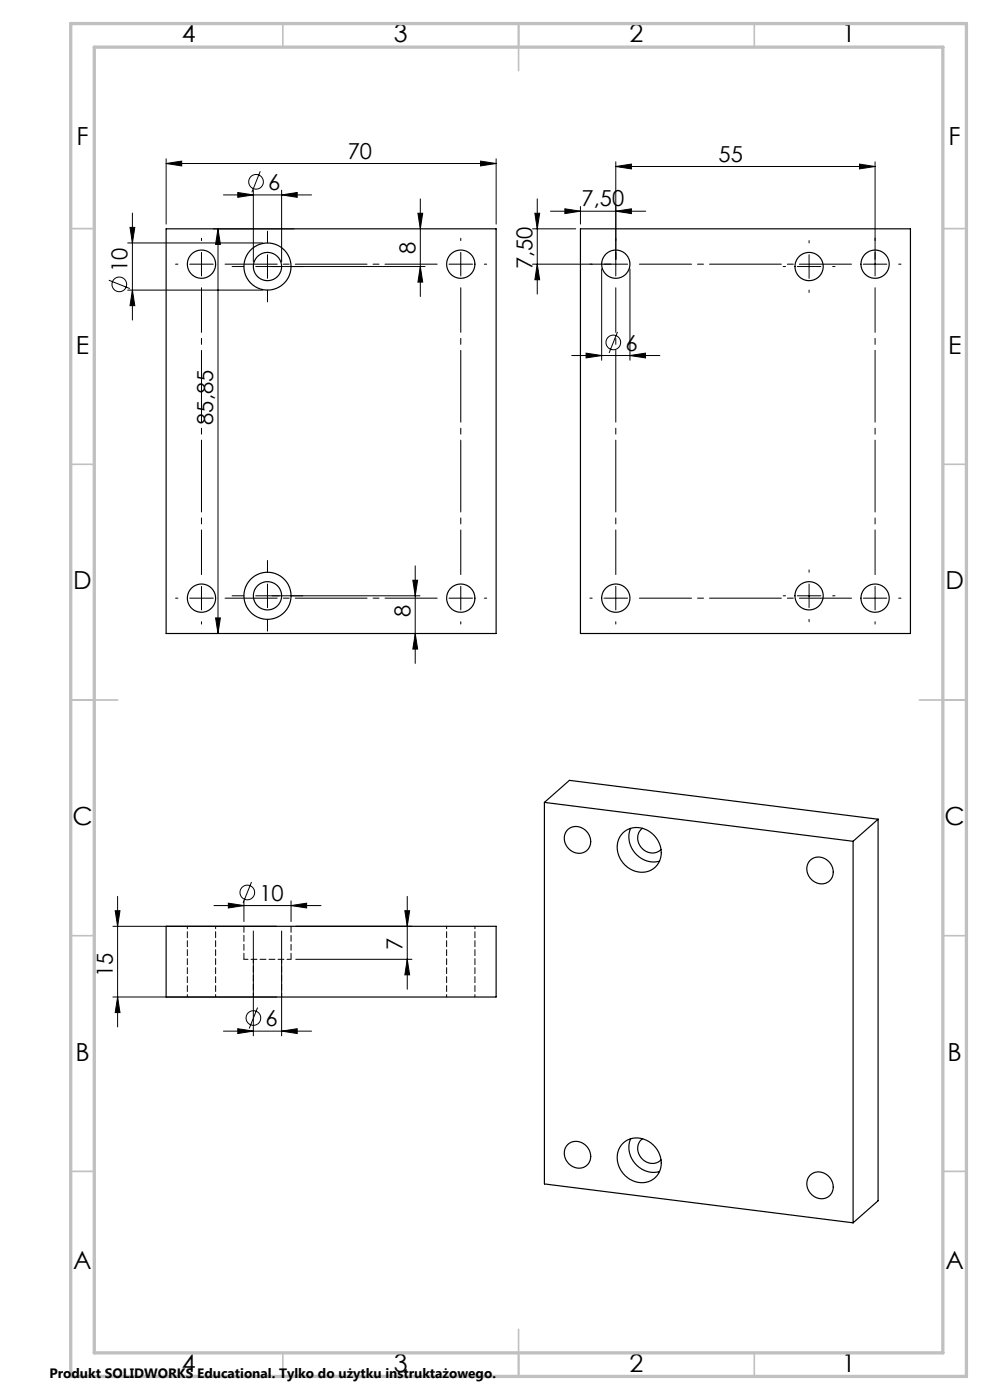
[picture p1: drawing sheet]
<svg xmlns="http://www.w3.org/2000/svg" width="210mm" height="297mm" viewBox="0 0 210 297" stroke-linecap="round" stroke-linejoin="round" font-family="sans-serif">
<g fill="none" stroke="#000" stroke-width=".21">
<path d="M35.2 34.7l3.3-.5v1zM35.2 33.7v13.8M35.2 34.7h70M55.2 36.3l-1.8 4.5M101.9 34.2l3.3 .5-3.3 .5zM105.2 33.7v13.8M130.6 35.3l3.3-.5v1zM130.6 34.3v20.7M130.6 35.3h55M182.3 34.8l3.3 .5-3.3 .5zM185.6 34.3v24.2M23.1 59.4l4.4 1.8"/>
<path d="M27.1 51.5h28.6M27.6 48.2h1l-.5 3.3zM28.1 45.2v22.7M40.2 56h5M42.7 53.5v5M45.2 48.5h17.2M46.2 48.5v85.9M46.2 48.5l.5 3.3h-1zM47.4 41.3h18.7M50.4 40.8l3.3 .5-3.3 .6zM53.7 40.3v15.2M54.2 56.5h36"/>
<path d="M56.7 54v5M59.7 41.3l3.3-.5v1.1zM59.7 40.3v15.2M88.6 45.2h1.1l-.5 3.3zM89.2 42.2v20.7M89.2 56.5l.5 3.3h-1.1zM113 56h16.6M113 48.5h9.1M113.5 45.2h1l-.5 3.3zM114 56l.5 3.3h-1zM114 42.2v20.2M116.8 44.8h20.2"/>
<path d="M119.8 44.3l3.3 .5-3.3 .5zM123.1 43.8v3.7M127.6 57v19.4M130.6 44.8l3.3-.5v1zM133.6 57v19.4M169.1 56.5h5M171.6 54v5M183.1 56h5M27.1 61.5h28.6M28.1 61.5l.5 3.3h-1zM121.3 75.4h18.7M124.3 74.9l3.3 .5-3.3 .5z"/>
<path d="M131 70.4l-1.8 4.5M133.6 75.4l3.3-.5v1zM35.8 134.4h11M45.7 131.1h1l-.5 3.3zM54.2 126.4h34.9M56.7 123.9v5M87.6 123.1h1l-.5 3.3zM88.1 134.4l.5 3.3h-1zM88.1 120v20.7M169.1 126.4h5M171.6 123.9v5M23.9 196.5h34.8"/>
<path d="M24.4 193.2h1.1l-.6 3.3zM24.9 190.2v27.7M45.4 192.1h22.7M48.4 191.6l3.3 .5-3.3 .5zM51.7 191.1v4.4M53.3 187.1l-1.7 4.5M53.7 197.5v22.2M59.7 197.5v22.2M61.7 192.1l3.3-.5v1zM61.7 191.1v4.4M62.7 196.5h24.7M85.9 193.2h1l-.5 3.3z"/>
<path d="M86.4 190.2v19.7M23.9 211.5h34.8M24.9 211.5l.6 3.3h-1.1zM47.4 218.7h18.7M50.4 218.2l3.3 .5-3.3 .6zM54.6 213.7l-1.7 4.5M59.7 218.7l3.3-.5v1.1zM62.7 203.5h24.7M86.4 203.5l.5 3.3h-1z"/>
<circle cx="54.3" cy="38.6" r="1.56"/>
<circle cx="25.3" cy="60.3" r="1.56"/>
<circle cx="130.1" cy="72.6" r="1.56"/>
<circle cx="52.5" cy="189.3" r="1.56"/>
<circle cx="53.8" cy="216" r="1.56"/>
</g>
<g fill="none" stroke="#000" stroke-width=".21" stroke-dasharray="15.2 1.3 1.3 1.3">
<path d="M37.7 56h-.5M42.7 51v-.5M51.7 56.5h-2.5M56.7 51.5v-2.5M61.7 56.5h2.5M97.7 56v-2.5M97.7 56h-2.5M97.7 56v2.5M97.7 56h2.5M97.7 51v-.5M102.7 56h.5M125.6 56h-.5"/>
<path d="M130.6 56v-2.5M130.6 56h-2.5M130.6 56v2.5M130.6 56h2.5M130.6 51v-.5M166.6 56.5h-.5M171.6 51.5v-.5M176.6 56.5h.5M185.6 51v-.5M190.6 56h.5M56.7 61.5v2.5M171.6 61.5v.5"/>
<path d="M37.7 126.9h-.5M42.7 126.9v-2.5M42.7 126.9h-2.5M42.7 126.9v2.5M42.7 126.9h2.5M42.7 131.9v.5M51.7 126.4h-2.5M56.7 121.4v-2.5M56.7 131.4v2.5M61.7 126.4h2.5M97.7 126.9v-2.5M97.7 126.9h-2.5"/>
<path d="M97.7 126.9v2.5M97.7 126.9h2.5M97.7 131.9v.5M102.7 126.9h.5M125.6 126.9h-.5M130.6 126.9v-2.5M130.6 126.9h-2.5M130.6 126.9v2.5M130.6 126.9h2.5M130.6 131.9v.5M166.6 126.4h-.5M171.6 121.4v-.5"/>
<path d="M171.6 131.4v.5M176.6 126.4h.5M185.6 126.9v-2.5M185.6 126.9h-2.5M185.6 126.9v2.5M185.6 126.9h2.5M185.6 131.9v.5M190.6 126.9h.5"/>
</g>
<path d="M47.7 56h45M135.6 56h45M47.7 126.9h45M135.6 126.9h45" fill="none" stroke="#000" stroke-width=".21" stroke-dasharray="15.2 1.3 1.3 1.3" stroke-dashoffset="4.2"/>
<path d="M42.7 121.9v-60.9M97.7 121.9v-60.9M130.6 121.9v-60.9M185.6 121.9v-60.9" fill="none" stroke="#000" stroke-width=".21" stroke-dasharray="15.2 1.3 1.3 1.3" stroke-dashoffset="5.8"/>
<g fill="none" stroke="#c0c0c0" stroke-width=".35">
<path d="M60 5v5M110 5v10M160 5v5M15 48.5h5M200 48.5h5M15 98.5h5M200 98.5h5M15 148.5h10M195 148.5h10M15 198.5h5M200 198.5h5M15 248.5h5"/>
<path d="M200 248.5h5M60 287v5M110 282v10M160 287v5"/>
</g>
<path d="M15 5h190v287h-190zM20 10h180v277h-180z" fill="none" stroke="#c0c0c0" stroke-width=".7"/>
<g fill="#000">
<path d="M101.9 34.2l3.3 .5-3.3 .5zM35.2 34.7l3.3-.5v1zM130.6 44.8l3.3-.5v1zM119.8 44.3l3.3 .5-3.3 .5zM133.6 75.4l3.3-.5v1zM124.3 74.9l3.3 .5-3.3 .5z"/>
<path d="M50.4 40.8l3.3 .5-3.3 .6zM59.7 41.3l3.3-.5v1.1zM130.6 35.3l3.3-.5v1zM182.3 34.8l3.3 .5-3.3 .5z"/>
<path d="M45.7 131.1h1l-.5 3.3zM46.2 48.5l.5 3.3h-1zM89.2 56.5l.5 3.3h-1.1zM88.6 45.2h1.1l-.5 3.3zM28.1 61.5l.5 3.3h-1zM27.6 48.2h1l-.5 3.3zM114 56l.5 3.3h-1zM113.5 45.2h1l-.5 3.3z"/>
<path d="M87.6 123.1h1l-.5 3.3zM88.1 134.4l.5 3.3h-1zM24.4 193.2h1.1l-.6 3.3zM24.9 211.5l.6 3.3h-1.1zM85.9 193.2h1l-.5 3.3zM86.4 203.5l.5 3.3h-1z"/>
<path d="M48.4 191.6l3.3 .5-3.3 .5zM61.7 192.1l3.3-.5v1z"/>
<path d="M59.7 218.7l3.3-.5v1.1zM50.4 218.2l3.3 .5-3.3 .6z"/>
</g>
<g fill="none" stroke="#000" stroke-width=".25">
<path d="M35.2 48.5h70v85.9h-70zM123.1 48.5h70v85.9h-70zM115.5 170.2l65.5 8.3M115.5 170.2v81l65.5 8.2M115.5 170.2l5.3-4.7 65.5 8.3M120.4 176a3 3 0 0 1 4.1 .4 3 3 0 0 1-.1 4.1 3 3 0 0 1-3.9-.5 3 3 0 0 1-.1-4zM132.2 176.6a5 5 0 0 1 7.9 3.1 4.2 4.2 0 0 1-1.6 4.6 4.2 4.2 0 0 1-4.9 0 5 5 0 0 1-1.4-7.7zM133.8 175.7a5.3 5.3 0 0 0 6.1 7M136.3 175.7a2.99 2.99 0 0 0-.2 4.2 2.99 2.99 0 0 0 4.1 .3M181 178.5v80.9M186.3 173.8l-5.3 4.7M186.3 173.8v80.9l-5.3 4.7"/>
<path d="M35.2 196.5h70v15h-70zM171.8 182.5a3 3 0 0 1 4.1 .4 3 3 0 0 1 0 4 3 3 0 0 1-3.9-.5 3 3 0 0 1-.2-3.9zM120.4 242.8a3 3 0 0 1 4.1 .4 3 3 0 0 1-.1 4.1 3 3 0 0 1-3.9-.5 3 3 0 0 1-.1-4zM132.2 242.5a5 5 0 0 1 7.9 3.1 4.2 4.2 0 0 1-1.6 4.6 4.2 4.2 0 0 1-4.9 0 5 5 0 0 1-1.4-7.7zM133.8 241.6a5.3 5.3 0 0 0 6.1 6.9M136.3 241.6a2.99 2.99 0 0 0-.2 4.1 2.99 2.99 0 0 0 4.1 .4M171.8 249.3a3 3 0 0 1 4.1 .4 3 3 0 0 1 0 4 3 3 0 0 1-3.9-.5 3 3 0 0 1-.2-3.9z"/>
<circle cx="42.7" cy="56" r="3"/>
<circle cx="56.7" cy="56.5" r="5"/>
<circle cx="56.7" cy="56.5" r="3"/>
<circle cx="97.7" cy="56" r="3"/>
<circle cx="130.6" cy="56" r="3"/>
<circle cx="171.6" cy="56.5" r="3"/>
<circle cx="185.6" cy="56" r="3"/>
<circle cx="42.7" cy="126.9" r="3"/>
<circle cx="56.7" cy="126.4" r="5"/>
<circle cx="56.7" cy="126.4" r="3"/>
<circle cx="97.7" cy="126.9" r="3"/>
<circle cx="130.6" cy="126.9" r="3"/>
<circle cx="171.6" cy="126.4" r="3"/>
<circle cx="185.6" cy="126.9" r="3"/>
</g>
<path d="M51.7 203.5h10M53.7 203.5v8M59.7 211.5v-8" fill="none" stroke="#000" stroke-width=".21" stroke-dasharray="1.3 .6" stroke-dashoffset=".4"/>
<path d="M51.7 196.5v7M61.7 203.5v-7" fill="none" stroke="#000" stroke-width=".21" stroke-dasharray="1.3 .6"/>
<path d="M39.7 196.5v15M94.7 196.5v15M45.7 211.5v-15M100.7 211.5v-15" fill="none" stroke="#000" stroke-width=".21" stroke-dasharray="1.3 .6" stroke-dashoffset=".8"/>
<g font-size="5.3">
<text x="38.5" y="9">4</text>
<text x="83.5" y="9">3</text>
<text x="133.6" y="9">2</text>
<text x="178.6" y="9">1</text>
<text x="16.2" y="30.8">F</text>
<text x="201.2" y="30.8">F</text>
<text x="16.1" y="75">E</text>
<text x="201.1" y="75">E</text>
<text x="15.5" y="125">D</text>
<text x="200.5" y="125">D</text>
<text x="15.4" y="175">C</text>
<text x="200.4" y="175">C</text>
<text x="16" y="225">B</text>
<text x="201" y="225">B</text>
<text x="15.5" y="269.3">A</text>
<text x="200.5" y="269.3">A</text>
<text x="38.5" y="291">4</text>
<text x="83.5" y="291">3</text>
<text x="133.6" y="291">2</text>
<text x="178.6" y="291">1</text>
</g>
<g font-size="4.7">
<text x="73.8" y="33.7">70</text>
<text x="152.4" y="34.3">55</text>
<text x="56.9" y="40.3">6</text>
<text x="123.4" y="43.8">7,50</text>
<text x="88.1" y="53.9" transform="rotate(-90 88.1 53.9)">8</text>
<text x="27" y="57.8" transform="rotate(-90 27 57.8)">10</text>
<text x="113" y="57.2" transform="rotate(-90 113 57.2)">7,50</text>
<text x="132.7" y="74.4">6</text>
<text x="45.2" y="90.1" transform="rotate(-90 45.2 90.1)">85,85</text>
<text x="87.1" y="130.9" transform="rotate(-90 87.1 130.9)">8</text>
<text x="55" y="191">10</text>
<text x="85.4" y="201.5" transform="rotate(-90 85.4 201.5)">7</text>
<text x="23.9" y="207.3" transform="rotate(-90 23.9 207.3)">15</text>
<text x="56.3" y="217.7">6</text>
</g>
<text font-size="2.9" x="10.5" y="292.3">Produkt SOLIDWORKS Educational. Tylko do użytku instruktażowego.</text>
</svg>
